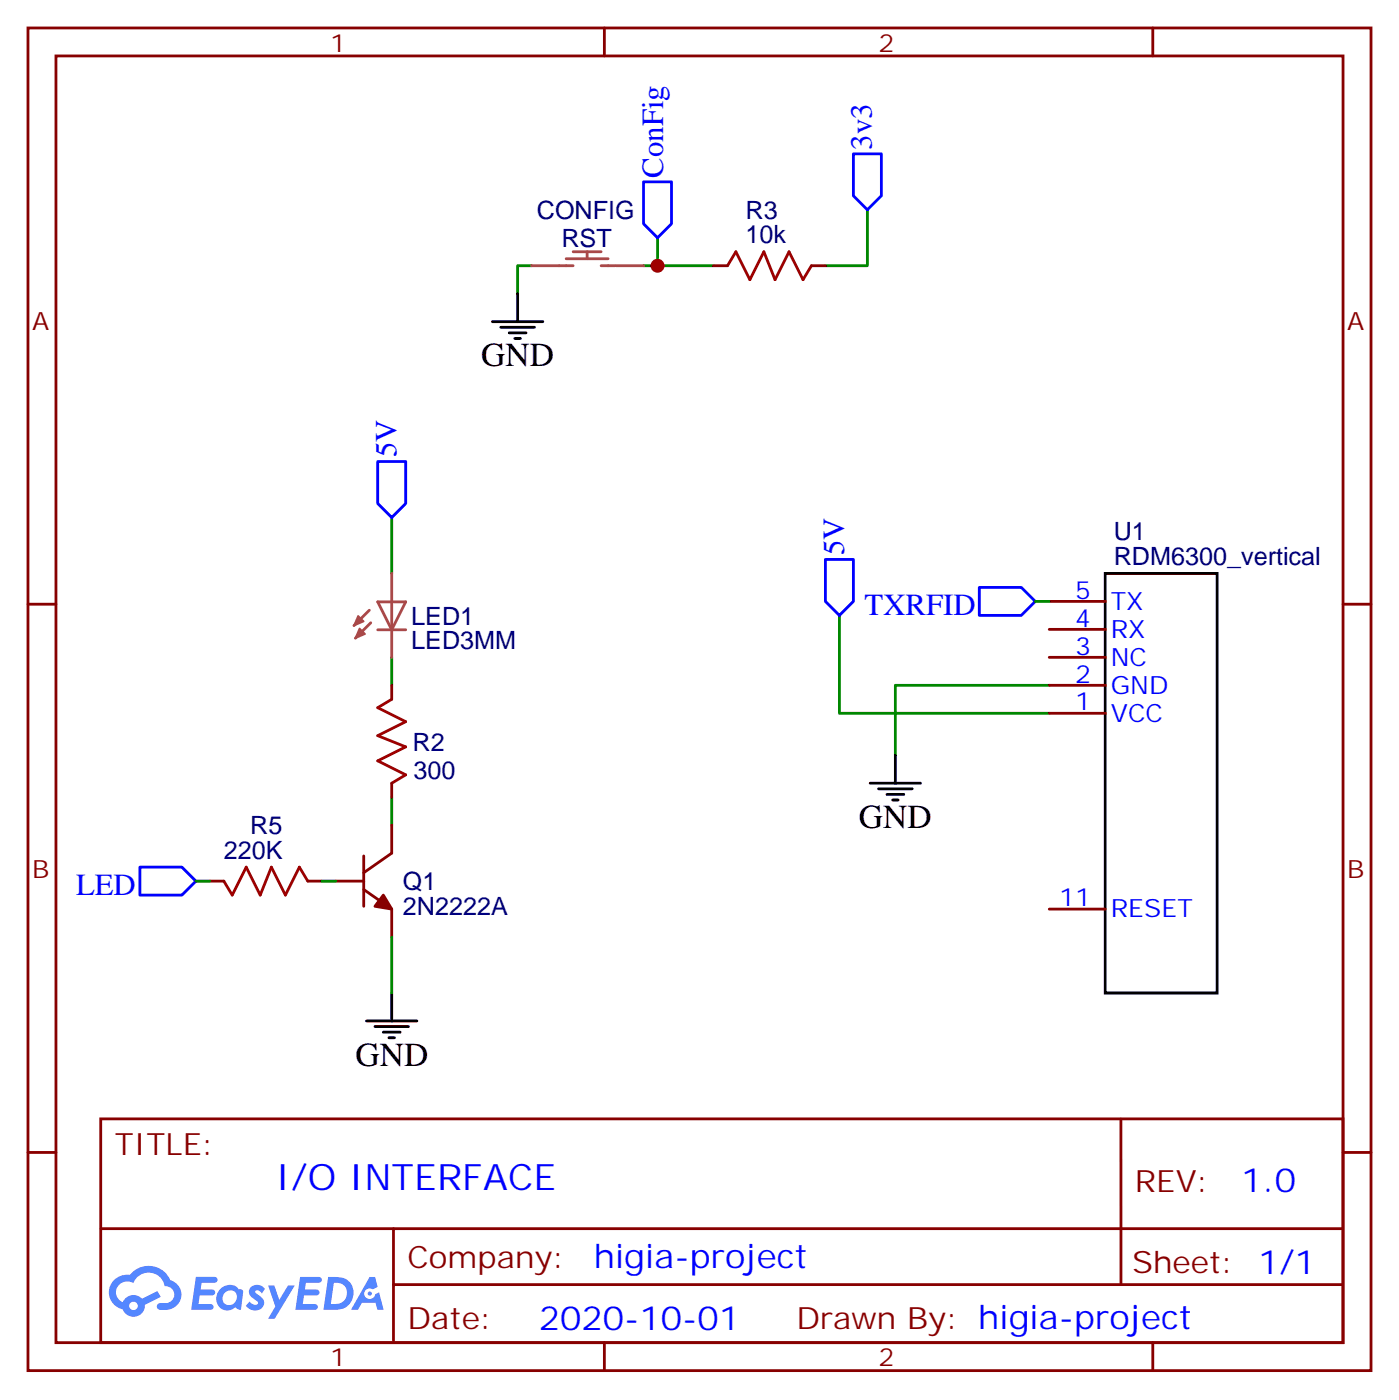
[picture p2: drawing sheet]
<svg xmlns="http://www.w3.org/2000/svg" width="176mm" height="177mm" viewBox="0 0 176 177" stroke-linecap="round" stroke-linejoin="round" font-family="sans-serif">
<g fill="none" stroke="#870000" stroke-width=".35">
<path d="M3.5 3.5h169.4v169.4h-169.4zM7.1 7.1h162.2v162.2h-162.2zM76.2 3.5v3.6M145.3 3.5v3.6M3.5 76.2h3.6M169.3 76.2h3.6M3.5 145.3h3.6M12.7 141.1h156.6v28.2h-156.6zM12.7 155h156.5M49.6 155v14.1M141.3 141.1v20.9M169.3 145.3h3.6"/>
<path d="M49.6 162h119.6M76.2 169.3v3.6M145.3 169.3v3.6"/>
</g>
<g fill="#5487ff">
<path d="M31.7 162.3a1.22 1.22 0 0 1 1.7 .3l-.4 .5-.4-.3h-.4v.2a2.96 2.96 0 0 1 1.1 1.2 1.14 1.14 0 0 1-.7 1 1.14 1.14 0 0 1-1.2-.2l-.4-.3 .5-.5a.66 .66 0 0 0 1 .2v-.2a2.71 2.71 0 0 1-1.1-1.1 .78 .78 0 0 1 .3-.8z"/>
<path d="M24.7 161h1.5a1.22 1.22 0 0 1 1.2 .2 .37 .37 0 0 1-.4 .6h-1.6l-.1 .8h1.5a.37 .37 0 0 1 .3 .4 .37 .37 0 0 1-.3 .4h-1.6l-.2 1.1h.8a1.15 1.15 0 0 1 1.1 .1 .36 .36 0 0 1-.3 .6h-2.5z"/>
<path d="M37.8 161h1.6a1.23 1.23 0 0 1 1.1 .2 .37 .37 0 0 1-.3 .6h-1.6l-.2 .8h1.6a.37 .37 0 0 1 .3 .4 .37 .37 0 0 1-.4 .4h-1.6l-.1 1.1h.7a1.15 1.15 0 0 1 1.1 .1 .36 .36 0 0 1-.3 .6h-2.5z"/>
<path d="M46.6 161.1h.7l.3 1.2-.6 .3a.69 .69 0 0 0-1 .3 .69 .69 0 0 0 .4 1 .69 .69 0 0 0 .9-.7l.5-.2 .6 2.2h-.8l-.3-.9h-1.7l-.5 .9h-.8z"/>
<path d="M33.8 162.1h.8l.6 1.8 1.1-1.8h.9l-2.6 4.2h-.8l.9-1.5z"/>
<path d="M41.4 161l-.6 4.2a5.9 5.9 0 0 0 2.7-.2 2.09 2.09 0 0 0 1-2.6 2.09 2.09 0 0 0-2.4-1.4zM42.1 161.8a1.36 1.36 0 0 1 1.7 1.2 1.36 1.36 0 0 1-1.4 1.5h-.7z"/>
<path d="M27.7 162.7a1.5 1.5 0 0 0-.3 1.8 1.5 1.5 0 0 0 1.8 .7l.4-.3 .4 .2 .4 .1 .3-2.3-.2-.3h-.1a.53 .53 0 0 1-.6-.3 1.63 1.63 0 0 0-2.1 .4zM28.3 163a.89 .89 0 0 1 1.4 0 .89 .89 0 0 1-.2 1.4 .89 .89 0 0 1-1.3-.1 .89 .89 0 0 1 .1-1.3z"/>
<path d="M14.4 161.4a2.18 2.18 0 0 0 1.1 3.7 1.44 1.44 0 0 0 1.6 .9 1.44 1.44 0 0 0 1.2-1.4l2-1-.5-.8-1.9 1a1.47 1.47 0 0 0-2.4 .4 1.39 1.39 0 0 1-.7-1.9 1.39 1.39 0 0 1 2-.5 2.08 2.08 0 0 1 2.2-1.3 2.08 2.08 0 0 1 1.8 1.7 1.07 1.07 0 0 1 1.2 1 1.07 1.07 0 0 1-1 1.1h-.7a.43 .43 0 0 0-.5 .4 .43 .43 0 0 0 .4 .5 2.17 2.17 0 0 0 2.7-1.9 1.93 1.93 0 0 0-1.4-1.9 2.98 2.98 0 0 0-5.1-.6h-.3a2.38 2.38 0 0 0-1.7 .6zM16.3 164.7a.55 .55 0 0 1 1.1 0 .55 .55 0 0 1-1.1 0z"/>
<circle cx="46.6" cy="163.1" r=".26"/>
</g>
<g fill="none" stroke="#008700" stroke-width=".35">
<path d="M67 33.5h-1.7v3.5M81.1 33.5h8.9M82.9 30v3.5M109.4 26.5v7h-5.3M49.4 65.3v7M105.8 77.6v12.4h26.5M130.5 75.8h1.8M49.4 82.9v3.5M132.3 86.4h-19.4v8.8M24.7 111.1h1.8M40.6 111.1h1.7M49.4 100.5v3.6"/>
<path d="M49.4 118.2v7"/>
</g>
<g fill="none" stroke="#000" stroke-width=".35">
<path d="M65.3 37v3.6M62.1 40.6h6.3M63.1 41.3h4.3M64.2 42h2.1M64.9 42.7h.7M139.3 72.3h14.2v52.9h-14.2zM109.7 98.8h6.4M110.8 99.5h4.2M112.9 95.2v3.6M111.8 100.2h2.1M112.5 100.9h.7M46.2 128.8h6.4"/>
<path d="M47.3 129.5h4.2M48.3 130.2h2.1M49 130.9h.7M49.4 125.2v3.6"/>
</g>
<path d="M107.6 19.4h3.5v5.3l-1.7 1.8-1.8-1.8zM81.1 22.9h3.6v5.3l-1.8 1.8-1.8-1.8zM47.6 58.2h3.6v5.3l-1.8 1.8-1.8-1.8zM104.1 70.6h3.5v5.2l-1.8 1.8-1.7-1.8zM123.5 74.1h5.3l1.7 1.7-1.7 1.8h-5.3zM17.6 109.4h5.3l1.8 1.7-1.8 1.8h-5.3z" fill="none" stroke="#00f" stroke-width=".35"/>
<g fill="none" stroke="#870000" stroke-width=".35">
<path d="M90 33.5h1.7M102.3 33.5h1.8M132.3 75.8h7M132.3 79.4h7M49.4 86.4v1.8M49.4 98.8v1.7M132.3 82.9h7M132.3 86.4h7M132.3 90h7M26.5 111.1h1.7M38.8 111.1h1.8M42.3 111.1h3.6"/>
<path d="M45.9 112.2l3.5 2.5v3.5M45.9 107.9v6.4M49.4 104.1v3.5l-3.5 2.5M132.3 114.7h7"/>
</g>
<path d="M91.7 33.5l1.1-1.7 1.7 3.5 1.8-3.5 1.4 3.5 1.8-3.5 1.7 3.5 1.1-1.8M49.4 88.2l-1.8 1.1 3.6 1.7-3.6 1.8 3.6 1.4-3.6 1.8 3.6 1.7-1.8 1.1M28.2 111.1l1.1 1.8 1.7-3.5 1.8 3.5 1.4-3.5 1.8 3.5 1.7-3.5 1.1 1.7" fill="none" stroke="#a10000" stroke-width=".35"/>
<path d="M67 33.5h5.3M71.4 32.6h5.3M72.3 31.8h3.5M74 31.8v.8M75.8 33.5h1.8M77.7 33.5h3.4M46.6 77l-2 1.9M46.7 78.5l-1.9 2M47.6 75.9h3.6l-1.8 3.5zM47.6 79.4h3.6M49.4 72.3v3.5M49.4 75.9v7" fill="none" stroke="#a64a4a" stroke-width=".35"/>
<g fill="#a64a4a" stroke="#a64a4a" stroke-width=".21">
<path d="M45.2 77.7l.7 .7-1.3 .5z"/>
<path d="M45.3 79.3l.7 .7-1.2 .5z"/>
</g>
<path d="M48.3 112.9l1.1 1.8-2.1-.4z" fill="#870000" stroke="#870000" stroke-width=".35"/>
<circle cx="82.9" cy="33.5" r=".88" fill="#c00"/>
<text font-size="4.6" fill="#00f" x="34.8" y="150.1">I/O INTERFACE</text>
<g font-size="4.2">
<text x="60.7" y="46.2">GND</text>
<text x="108.3" y="104.4">GND</text>
<text x="44.8" y="134.4">GND</text>
</g>
<g font-size="4.2" fill="#00f">
<text x="156.5" y="150.4">1.0</text>
<text x="74.9" y="159.9">higia-project</text>
<text x="68" y="167.7">2020-10-01</text>
</g>
<g font-size="3.9" fill="#00f">
<text x="83.6" y="22.4" transform="rotate(-90 83.6 22.4)">ConFig</text>
<text x="109.9" y="18.9" transform="rotate(-90 109.9 18.9)">3v3</text>
<text x="50" y="57.7" transform="rotate(-90 50 57.7)">5V</text>
<text x="106.4" y="70" transform="rotate(-90 106.4 70)">5V</text>
<text x="109" y="77.6">TXRFID</text>
<text x="9.6" y="112.9">LED</text>
</g>
<g font-size="3.9" fill="#800">
<text x="14.5" y="145.7">TITLE:</text>
<text x="143.1" y="150.4">REV:</text>
<text x="51.4" y="159.9">Company:</text>
<text x="142.7" y="160.5">Sheet: 1/1</text>
<text x="51.4" y="167.6">Date:</text>
<text x="100.4" y="167.7">Draw</text>
<text x="110.6" y="167.7">n By: higia-project</text>
</g>
<g font-size="3.2" fill="#800">
<text x="41.6" y="6.5">1</text>
<text x="110.8" y="6.5">2</text>
<text x="4.1" y="41.6">A</text>
<text x="169.9" y="41.6">A</text>
<text x="4.1" y="110.8">B</text>
<text x="169.9" y="110.8">B</text>
<text x="41.6" y="172.3">1</text>
<text x="110.8" y="172.3">2</text>
</g>
<g font-size="3.2" fill="#000080">
<text x="67.7" y="27.6">CONFIG</text>
<text x="94" y="27.6">R3</text>
<text x="70.8" y="31.1">RST</text>
<text x="94" y="30.7">10k</text>
<text x="140.4" y="71.3">RDM6300_vertical</text>
<text x="140.4" y="68.1">U1</text>
<text x="51.9" y="81.8">LED3MM</text>
<text x="51.9" y="78.8">LED1</text>
<text x="52" y="94.7">R2</text>
<text x="52.1" y="98.2">300</text>
<text x="31.6" y="105.1">R5</text>
<text x="28.2" y="108.3">220K</text>
<text x="50.8" y="112.3">Q1</text>
<text x="50.8" y="115.4">2N2222A</text>
</g>
<g font-size="3.2" fill="#00f">
<text x="135.6" y="75.5">5</text>
<text x="140.1" y="76.9">TX</text>
<text x="135.6" y="79">4</text>
<text x="135.6" y="82.5">3</text>
<text x="140.1" y="80.4">RX</text>
<text x="140.1" y="84">NC</text>
<text x="135.6" y="86.1">2</text>
<text x="135.6" y="89.6">1</text>
<text x="140.1" y="87.5">GND</text>
<text x="140.1" y="91">VCC</text>
<text x="133.6" y="114.3">11</text>
<text x="140.1" y="115.7">RESET</text>
</g>
</svg>
